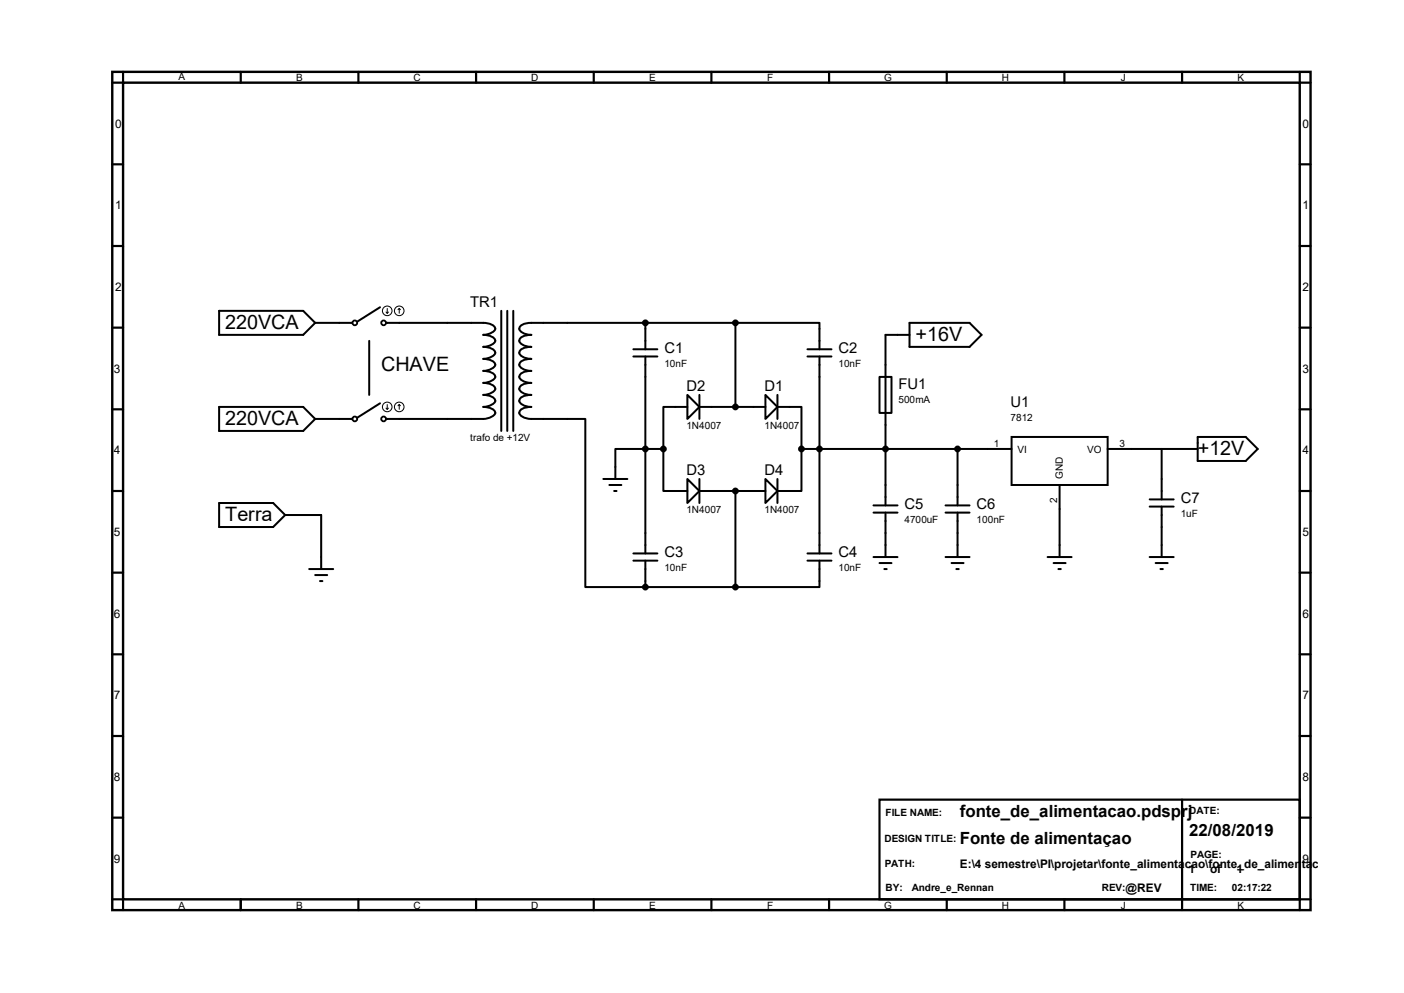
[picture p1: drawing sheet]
<svg xmlns="http://www.w3.org/2000/svg" width="297mm" height="210mm" viewBox="0 0 297 210" stroke-linecap="round" stroke-linejoin="round" font-family="sans-serif">
<path d="M23.7 15.2h253.5v177.3h-253.5zM26 17.5h249v172.7h-249z" fill="none" stroke="#000" stroke-width=".51"/>
<g fill="none" stroke="#000" stroke-width=".47">
<path d="M26 15.2v2.3h-2.3M50.9 15.2v2.3M75.8 15.2v2.3M100.7 15.2v2.3M125.6 15.2v2.3M150.5 15.2v2.3M175.4 15.2v2.3M200.3 15.2v2.3M225.2 15.2v2.3M250.1 15.2v2.3M275 15.2v2.3h2.2M23.7 34.8h2.3"/>
<path d="M275 34.8h2.2M23.7 52h2.3M275 52h2.2M23.7 69.3h2.3M275 69.3h2.2M23.7 86.6h2.3M275 86.6h2.2M23.7 103.8h2.3M275 103.8h2.2M23.7 121.1h2.3M23.7 138.4h2.3M275 121.1h2.2"/>
<path d="M275 138.4h2.2M23.7 155.7h2.3M275 155.7h2.2M23.7 172.9h2.3M186.1 169.1h88.9v21.1h-88.9zM250.1 169.1v23.4M275 172.9h2.2M23.7 190.2h2.3v2.3M50.9 190.2v2.3M75.8 190.2v2.3M100.7 190.2v2.3M125.6 190.2v2.3"/>
<path d="M150.5 190.2v2.3M175.4 190.2v2.3M200.3 190.2v2.3M225.2 190.2v2.3M277.2 190.2h-2.2v2.3"/>
</g>
<g fill="none" stroke="#000" stroke-width=".42">
<path d="M46.4 65.7h17.7l2.6 2.6-2.6 2.5h-17.7zM66.7 68.3h7.8M78.1 72.1v11.4M80.4 65l-4.8 3M81.7 68.3h20.5a2.31 2.31 0 0 1 2.6 1.3 2.69 2.69 0 0 1-2.6 1.2 2.31 2.31 0 0 1 2.6 1.3 2.69 2.69 0 0 1-2.6 1.3 2.31 2.31 0 0 1 2.6 1.2 2.69 2.69 0 0 1-2.6 1.3 2.31 2.31 0 0 1 2.6 1.3 2.69 2.69 0 0 1-2.6 1.2 2.31 2.31 0 0 1 2.6 1.3 2.69 2.69 0 0 1-2.6 1.3 2.31 2.31 0 0 1 2.6 1.3 2.69 2.69 0 0 1-2.6 1.2 2.31 2.31 0 0 1 2.6 1.3 2.69 2.69 0 0 1-2.6 1.3 2.31 2.31 0 0 1 2.6 1.2 2.69 2.69 0 0 1-2.6 1.3h-20.5M106 65.7v25.4M107.3 65.7v25.4M108.6 65.7v25.4M134 75.4h5.1M134 73.9h5.1M136.5 68.3v5.6M136.5 75.4v41.7"/>
<path d="M155.6 68.3h17.8v5.6M155.6 68.3h-43.2a2.89 2.89 0 0 0-2.5 .9 .9 .9 0 0 0 .7 1.2l1.1 .4h.7a2.89 2.89 0 0 0-2.5 .9 .9 .9 0 0 0 .7 1.2l1.1 .4 .7 .1a2.89 2.89 0 0 0-2.5 .9 .9 .9 0 0 0 .7 1.2l1.1 .3 .7 .1a2.89 2.89 0 0 0-2.5 .9 .9 .9 0 0 0 .7 1.2l1.1 .4h.7a2.89 2.89 0 0 0-2.5 1 .9 .9 0 0 0 .7 1.1l1.1 .4 .7 .1a2.89 2.89 0 0 0-2.5 .9 .9 .9 0 0 0 .7 1.2l1.1 .4h.7a2.89 2.89 0 0 0-2.5 .9 .9 .9 0 0 0 .7 1.2l1.1 .4 .7 .1a2.89 2.89 0 0 0-2.5 .9 .9 .9 0 0 0 .7 1.2l1.1 .3 .7 .1h11.4v35.6h12.7M155.6 68.3v17.8M170.8 75.4h5.1M170.8 73.9h5.1M173.4 75.4v41.7M186.1 79.7h2.5v7.6h-2.5zM192.4 68.3h12.7l2.5 2.5-2.5 2.6h-12.7zM192.4 70.8h-5.1v36.1M46.4 86.1h17.7l2.6 2.5-2.6 2.5h-17.7zM66.7 88.6h7.8M80.4 85.3l-4.8 3"/>
<path d="M140.3 95v8.8h5.1M140.3 95h-10.1v6.3M145.4 83.5l2.6 2.6-2.6 2.5zM145.4 86.1h-5.1v8.9M148 86.1h13.9M148 83.5v5.1M161.9 83.5l2.6 2.6-2.6 2.5zM164.5 86.1h5v8.9M164.5 83.5v5.1M169.5 95v8.8h-5M169.5 95h44.5M202.6 95v11.9"/>
<path d="M214 92.4h20.3v10.2h-20.3zM234.3 95h11.4v10.6M245.7 95h7.7M253.4 92.4h10.1l2.6 2.6-2.6 2.5h-10.1zM46.4 106.4h11.4l2.5 2.5-2.5 2.6h-11.4zM60.3 108.9h7.6v11.5M127.6 101.3h5.1M128.9 102.6h2.5M129.9 103.8h.5M134 118.6h5.1M134 117.1h5.1M136.5 118.6v5.6"/>
<path d="M145.4 101.3l2.6 2.5-2.6 2.6zM148 103.8h13.9M148 101.3v5.1M155.6 103.8v20.4M161.9 101.3l2.6 2.5-2.6 2.6zM164.5 101.3v5.1M170.8 118.6h5.1M170.8 117.1h5.1M173.4 118.6v5.6h-17.8M184.8 108.4h5.1M184.8 106.9h5.1M184.8 117.8h5.1"/>
<path d="M186.1 119.1h2.5M187.3 108.4v9.4M200 108.4h5.1M200 106.9h5.1M200 117.8h5.1M201.3 119.1h2.5M202.6 108.4v9.4M221.6 117.8h5.1M222.9 119.1h2.5M224.2 102.6v15.2M243.2 117.8h5.1M243.2 107.1h5.1"/>
<path d="M243.2 105.6h5.1M244.5 119.1h2.5M245.7 107.1v10.7M65.4 120.4h5.1M66.7 121.6h2.5M67.7 122.9h.5M136.5 124.2h19.1M187.1 120.4h.5M202.3 120.4h.5M223.9 120.4h.5M245.5 120.4h.5"/>
</g>
<g fill="#000" stroke="#000" stroke-width=".42">
<circle cx="136.5" cy="68.3" r=".51"/>
<circle cx="155.6" cy="68.3" r=".51"/>
<circle cx="136.5" cy="95" r=".51"/>
<circle cx="140.3" cy="95" r=".51"/>
<circle cx="155.6" cy="86.1" r=".51"/>
<circle cx="169.5" cy="95" r=".51"/>
<circle cx="173.4" cy="95" r=".51"/>
<circle cx="187.3" cy="95" r=".51"/>
<circle cx="202.6" cy="95" r=".51"/>
<circle cx="155.6" cy="103.8" r=".51"/>
<circle cx="136.5" cy="124.2" r=".51"/>
<circle cx="155.6" cy="124.2" r=".51"/>
</g>
<g fill="none" stroke="#000" stroke-width=".38">
<circle cx="75.1" cy="68.3" r=".51"/>
<circle cx="81.2" cy="68.3" r=".51"/>
<circle cx="75.1" cy="88.6" r=".51"/>
<circle cx="81.2" cy="88.6" r=".51"/>
</g>
<g fill="none" stroke="#000" stroke-width=".21">
<path d="M81.7 66l.2 .3M81.9 65.2v1.1M82.2 66l-.3 .3M84.5 65.2l-.3 .3M84.5 65.2l.2 .3M84.5 65.2v1.1M81.7 86.3l.2 .3M81.9 85.6v1M82.2 86.3l-.3 .3M84.5 85.6v1M84.5 85.6l-.3 .2M84.5 85.6l.2 .2"/>
<circle cx="81.9" cy="65.7" r="1.02"/>
<circle cx="84.5" cy="65.7" r="1.02"/>
<circle cx="81.9" cy="86.1" r="1.02"/>
<circle cx="84.5" cy="86.1" r="1.02"/>
</g>
<g font-size="4.2">
<text x="47.6" y="69.6">220VCA</text>
<text x="193.7" y="72.1">+16V</text>
<text x="80.6" y="78.4">CHAVE</text>
<text x="47.6" y="89.9">220VCA</text>
<text x="253.4" y="96.2">+12V</text>
<text x="47.6" y="110.2">Terra</text>
</g>
<g font-size="3.6">
<text x="203.1" y="172.8">fonte_de_alimentacao.pdsprj</text>
<text x="203.1" y="178.6">Fonte de alimentaçao</text>
<text x="251.6" y="176.8">22/08/2019</text>
</g>
<g font-size="3.1">
<text x="99.5" y="64.9">TR1</text>
<text x="140.5" y="74.7">C1</text>
<text x="177.4" y="74.7">C2</text>
<text x="145.2" y="82.6">D2</text>
<text x="161.7" y="82.6">D1</text>
<text x="190.1" y="82.3">FU1</text>
<text x="213.8" y="86.1">U1</text>
<text x="145.2" y="100.4">D3</text>
<text x="161.7" y="100.4">D4</text>
<text x="191.3" y="107.7">C5</text>
<text x="206.6" y="107.7">C6</text>
<text x="249.8" y="106.5">C7</text>
<text x="140.5" y="117.9">C3</text>
<text x="177.4" y="117.9">C4</text>
</g>
<g font-size="2.5">
<text x="24.3" y="27">0</text>
<text x="275.5" y="27">0</text>
<text x="24.3" y="44.3">1</text>
<text x="275.5" y="44.3">1</text>
<text x="24.3" y="61.6">2</text>
<text x="275.5" y="61.6">2</text>
<text x="24.1" y="78.8">3</text>
<text x="275.5" y="78.8">3</text>
<text x="24.1" y="96.1">4</text>
<text x="275.5" y="96.1">4</text>
<text x="24.1" y="113.4">5</text>
<text x="275.5" y="113.4">5</text>
<text x="24.1" y="130.6">6</text>
<text x="275.5" y="130.6">6</text>
<text x="24.1" y="147.9">7</text>
<text x="275.5" y="147.9">7</text>
<text x="24.1" y="165.2">8</text>
<text x="275.5" y="165.2">8</text>
<text x="24.1" y="182.5">9</text>
<text x="203.1" y="183.5">E:\4 semestre\PI\projetar\fonte_alimentacao\fonte_de_alimentacao.pdsprj</text>
<text x="251.4" y="184.5">1</text>
<text x="256" y="184.5">of</text>
<text x="261.6" y="184.5">1</text>
<text x="275.5" y="182.5">9</text>
<text x="238.1" y="188.6">@REV</text>
</g>
<g font-size="2.1">
<text x="37.8" y="17">A</text>
<text x="62.7" y="17.2">B</text>
<text x="87.5" y="17.2">C</text>
<text x="112.4" y="17.2">D</text>
<text x="137.3" y="17.2">E</text>
<text x="162.3" y="17.2">F</text>
<text x="187" y="17.2">G</text>
<text x="212" y="17.2">H</text>
<text x="237.1" y="17.2">J</text>
<text x="261.8" y="17.2">K</text>
<text x="140.5" y="77.6">10nF</text>
<text x="177.4" y="77.6">10nF</text>
<text x="190.1" y="85.3">500mA</text>
<text x="213.8" y="89.1">7812</text>
<text x="99.5" y="93.3">trafo de +12V</text>
<text x="145.2" y="90.8">1N4007</text>
<text x="161.7" y="90.8">1N4007</text>
<text x="210.3" y="94.6">1</text>
<text x="215.3" y="95.7">VI</text>
<text x="230" y="95.7">VO</text>
<text x="236.9" y="94.6">3</text>
<text x="224.8" y="101.3" transform="rotate(-90 224.8 101.3)">GND</text>
<text x="223.6" y="106.3" transform="rotate(-90 223.6 106.3)">2</text>
<text x="145.2" y="108.5">1N4007</text>
<text x="161.7" y="108.5">1N4007</text>
<text x="191.3" y="110.7">4700uF</text>
<text x="206.6" y="110.7">100nF</text>
<text x="249.8" y="109.4">1uF</text>
<text x="140.5" y="120.8">10nF</text>
<text x="177.4" y="120.8">10nF</text>
<text x="187.3" y="172.6">FILE NAME:</text>
<text x="251.6" y="172.1">DATE:</text>
<text x="187.1" y="178.1">DESIGN TITLE:</text>
<text x="187.2" y="183.4">PATH:</text>
<text x="251.8" y="181.5">PAGE:</text>
<text x="187.3" y="188.3">BY:</text>
<text x="192.9" y="188.3">Andre_e_Rennan</text>
<text x="233.1" y="188.5">REV:</text>
<text x="251.8" y="188.5">TIME:</text>
<text x="260.6" y="188.5">02:17:22</text>
<text x="37.8" y="192.2">A</text>
<text x="62.7" y="192.2">B</text>
<text x="87.5" y="192.2">C</text>
<text x="112.4" y="192.2">D</text>
<text x="137.3" y="192.2">E</text>
<text x="162.3" y="192.2">F</text>
<text x="187" y="192.2">G</text>
<text x="212" y="192.2">H</text>
<text x="237.1" y="192.2">J</text>
<text x="261.8" y="192.2">K</text>
</g>
</svg>
